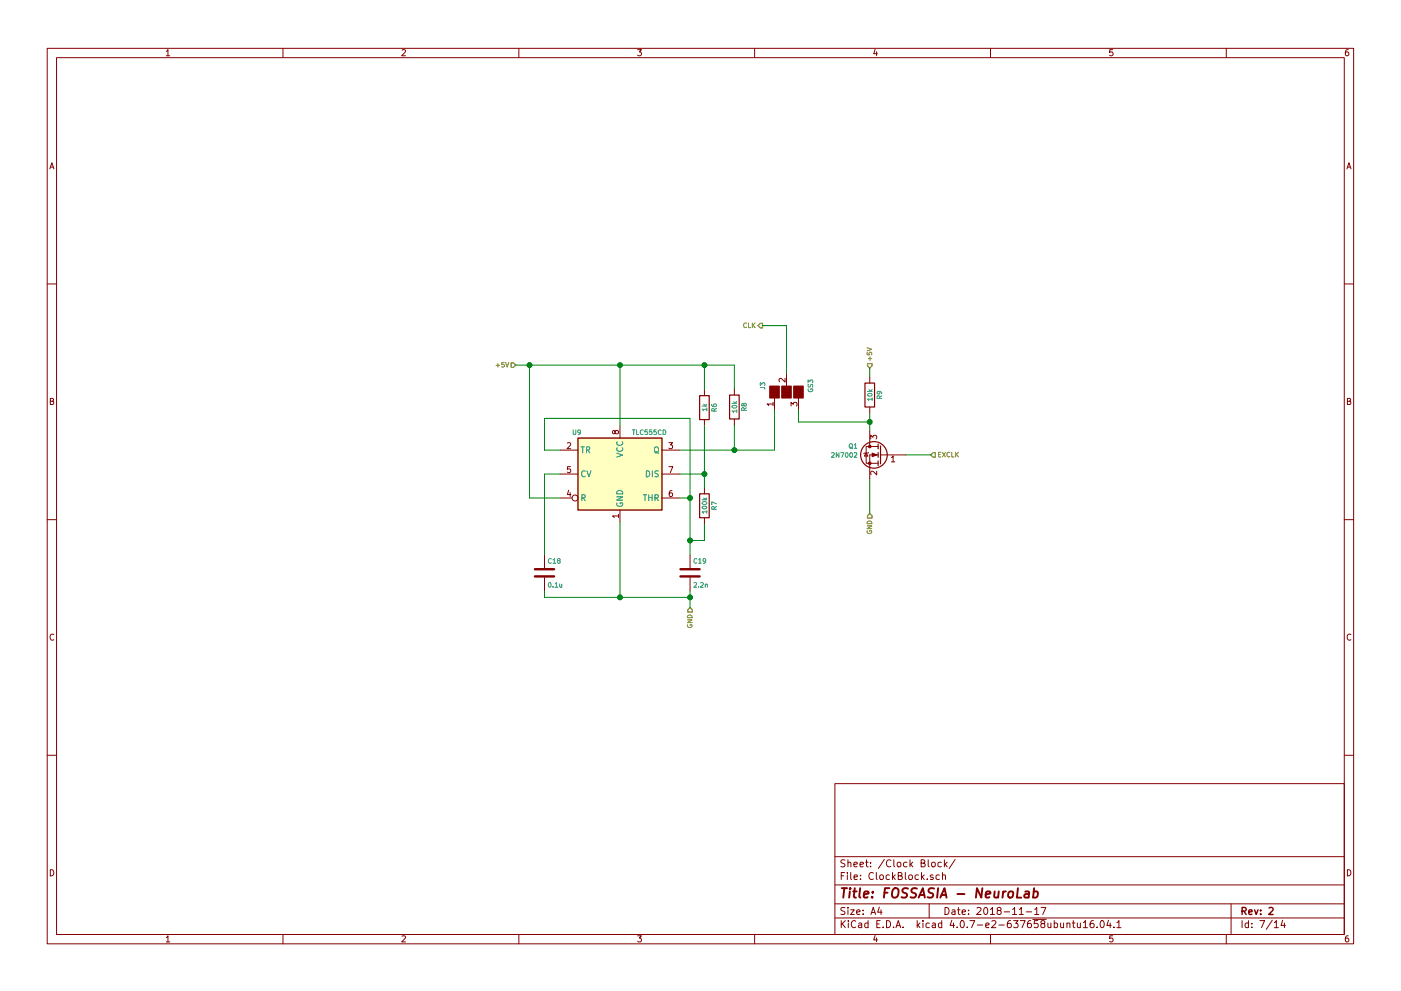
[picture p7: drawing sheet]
EESchema Schematic File Version 2
LIBS:power
LIBS:device
LIBS:switches
LIBS:relays
LIBS:motors
LIBS:transistors
LIBS:conn
LIBS:linear
LIBS:regul
LIBS:74xx
LIBS:cmos4000
LIBS:adc-dac
LIBS:memory
LIBS:xilinx
LIBS:microcontrollers
LIBS:dsp
LIBS:microchip
LIBS:analog_switches
LIBS:motorola
LIBS:texas
LIBS:intel
LIBS:audio
LIBS:interface
LIBS:digital-audio
LIBS:philips
LIBS:display
LIBS:cypress
LIBS:siliconi
LIBS:opto
LIBS:atmel
LIBS:contrib
LIBS:valves
LIBS:neuro
LIBS:neurolab-cache
EELAYER 25 0
EELAYER END
$Descr A4 11693 8268
encoding utf-8
Sheet 7 14
Title "FOSSASIA - NeuroLab"
Date "2018-11-17"
Rev "2"
Comp ""
Comment1 ""
Comment2 ""
Comment3 ""
Comment4 ""
$EndDescr
$Comp
L TLC555CD U9
U 1 1
P 5175 3950
F 0 "U9" H 4775 4300 39  0000 L CNN
F 1 "TLC555CD" H 5275 4300 39  0000 L CNN
F 2 "Housings_SOIC:SOIC-8_3.9x4.9mm_Pitch1.27mm" H 5175 3950 50  0001 C CNN
F 3 "" H 5175 3950 50  0001 C CNN
	1    5175 3950
	1    0    0    -1  
$EndComp
Text HLabel 4305 3040 0    39   Input ~ 0
+5V
$Comp
L C C18
U 1 1
P 4545 4775
F 0 "C18" H 4570 4875 39  0000 L CNN
F 1 "0.1u" H 4570 4675 39  0000 L CNN
F 2 "Capacitors_SMD:C_0603" H 4583 4625 50  0001 C CNN
F 3 "" H 4545 4775 50  0001 C CNN
	1    4545 4775
	1    0    0    -1  
$EndComp
$Comp
L C C19
U 1 1
P 5760 4775
F 0 "C19" H 5785 4875 39  0000 L CNN
F 1 "2.2n" H 5785 4675 39  0000 L CNN
F 2 "Capacitors_SMD:C_0603" H 5798 4625 50  0001 C CNN
F 3 "" H 5760 4775 50  0001 C CNN
	1    5760 4775
	1    0    0    -1  
$EndComp
$Comp
L R R7
U 1 1
P 5880 4215
F 0 "R7" V 5960 4215 39  0000 C CNN
F 1 "100k" V 5880 4215 39  0000 C CNN
F 2 "Resistors_SMD:R_0603_HandSoldering" V 5810 4215 50  0001 C CNN
F 3 "" H 5880 4215 50  0001 C CNN
	1    5880 4215
	1    0    0    -1  
$EndComp
$Comp
L R R8
U 1 1
P 6130 3390
F 0 "R8" V 6210 3390 39  0000 C CNN
F 1 "10k" V 6130 3390 39  0000 C CNN
F 2 "Resistors_SMD:R_0603_HandSoldering" V 6060 3390 50  0001 C CNN
F 3 "" H 6130 3390 50  0001 C CNN
	1    6130 3390
	1    0    0    -1  
$EndComp
$Comp
L R R6
U 1 1
P 5880 3395
F 0 "R6" V 5960 3395 39  0000 C CNN
F 1 "1k" V 5880 3395 39  0000 C CNN
F 2 "Resistors_SMD:R_0603_HandSoldering" V 5810 3395 50  0001 C CNN
F 3 "" H 5880 3395 50  0001 C CNN
	1    5880 3395
	1    0    0    -1  
$EndComp
$Comp
L GS3 J3
U 1 1
P 6565 3265
F 0 "J3" H 6615 3465 39  0000 C CNN
F 1 "GS3" H 6615 3066 39  0000 C CNN
F 2 "Connectors:GS3" V 6653 3191 50  0001 C CNN
F 3 "" H 6565 3265 50  0001 C CNN
	1    6565 3265
	0    -1   -1   0   
$EndComp
$Comp
L R R9
U 1 1
P 7260 3290
F 0 "R9" V 7340 3290 39  0000 C CNN
F 1 "10k" V 7260 3290 39  0000 C CNN
F 2 "Resistors_SMD:R_0603_HandSoldering" V 7190 3290 50  0001 C CNN
F 3 "" H 7260 3290 50  0001 C CNN
	1    7260 3290
	1    0    0    -1  
$EndComp
Text HLabel 7770 3790 2    39   Input ~ 0
EXCLK
Wire Wire Line
	7770 3790 7560 3790
Wire Wire Line
	7260 3440 7260 3590
Text HLabel 7260 4280 3    39   Input ~ 0
GND
Wire Wire Line
	7260 3990 7260 4280
Text HLabel 7260 3065 1    39   Input ~ 0
+5V
Wire Wire Line
	7260 3065 7260 3140
Wire Wire Line
	6665 3415 6665 3515
Wire Wire Line
	6665 3515 7260 3515
Connection ~ 7260 3515
$Comp
L 2N7002 Q1
U 1 1
P 7360 3790
F 0 "Q1" H 7560 3865 39  0000 L CNN
F 1 "2N7002" H 7560 3790 39  0000 L CNN
F 2 "TO_SOT_Packages_SMD:SOT-23" H 7560 3715 50  0001 L CIN
F 3 "" H 7360 3790 50  0001 L CNN
	1    7360 3790
	-1   0    0    -1  
$EndComp
Wire Wire Line
	5675 3750 6465 3750
Wire Wire Line
	6465 3750 6465 3415
Wire Wire Line
	6130 3540 6130 3750
Connection ~ 6130 3750
Wire Wire Line
	5175 3550 5175 3040
Wire Wire Line
	4305 3040 6130 3040
Wire Wire Line
	6130 3040 6130 3240
Wire Wire Line
	5880 3245 5880 3040
Connection ~ 5880 3040
Wire Wire Line
	5880 3545 5880 4065
Wire Wire Line
	5880 3950 5675 3950
Wire Wire Line
	5675 4150 5760 4150
Wire Wire Line
	5760 3485 5760 4625
Wire Wire Line
	5760 3485 4545 3485
Wire Wire Line
	4545 3485 4545 3750
Wire Wire Line
	4545 3750 4675 3750
Connection ~ 5880 3950
Wire Wire Line
	5880 4365 5880 4505
Wire Wire Line
	5880 4505 5760 4505
Connection ~ 5760 4150
Connection ~ 5760 4505
Text HLabel 5760 5065 3    39   Input ~ 0
GND
Wire Wire Line
	5760 5065 5760 4925
Wire Wire Line
	4545 4980 5760 4980
Wire Wire Line
	5175 4980 5175 4350
Connection ~ 5760 4980
Wire Wire Line
	4545 4925 4545 4980
Connection ~ 5175 4980
Wire Wire Line
	4545 4625 4545 3950
Wire Wire Line
	4545 3950 4675 3950
Wire Wire Line
	4675 4150 4420 4150
Wire Wire Line
	4420 4150 4420 3040
Connection ~ 5175 3040
Connection ~ 4420 3040
Text HLabel 6365 2710 0    39   Output ~ 0
CLK
Wire Wire Line
	6365 2710 6565 2710
Wire Wire Line
	6565 2710 6565 3115
$EndSCHEMATC
